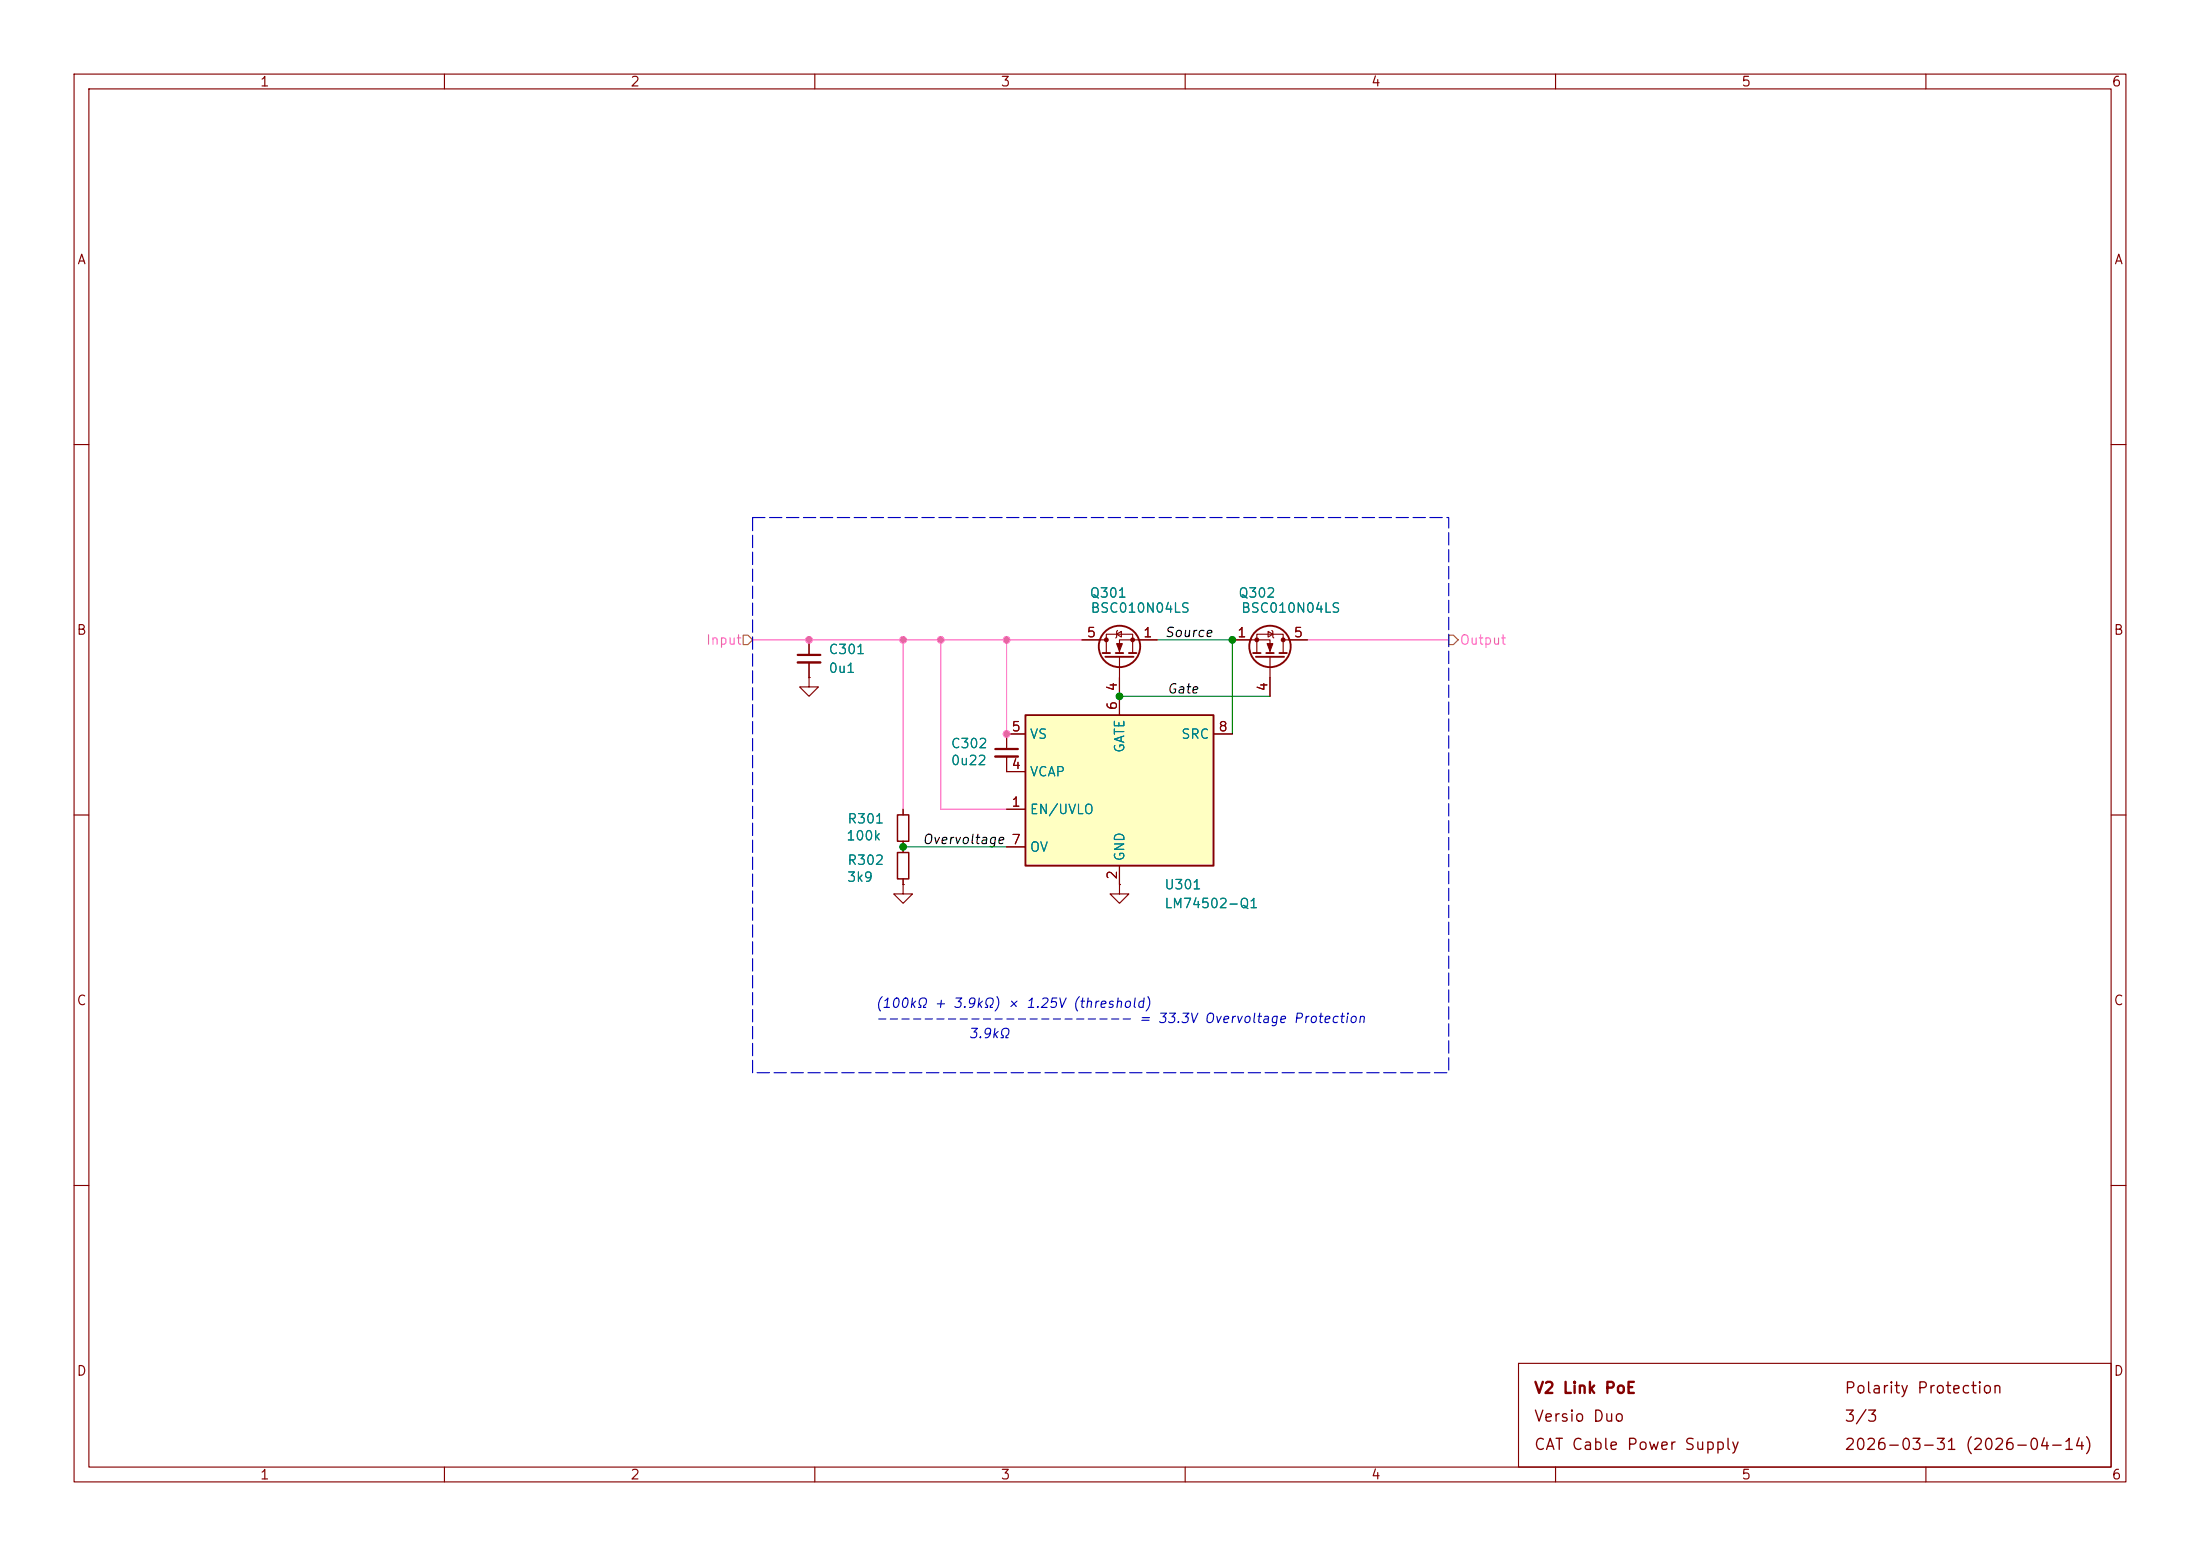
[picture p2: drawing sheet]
<svg xmlns="http://www.w3.org/2000/svg" width="297mm" height="210mm" viewBox="0 0 297 210" stroke-linecap="round" stroke-linejoin="round" font-family="sans-serif">
<g fill="none" stroke="#840000" stroke-width=".15">
<path d="M10 10h277v190h-277zM12 12h273v186h-273zM60 10v2M110 10v2M160 10v2M210 10v2M260 10v2M10 60h2M285 60h2M109.2 91.4v1.3h1.3l-1.3 1.3-1.3-1.3h1.3M109.2 91.4h.1M109.2 86.4v2"/>
<path d="M109.2 89.4v2M135.9 99.1v2M146 86.4h3.4M149.4 88.1v-2.5h3.5v2.5M150.7 85.6l.7-.4v.8zM150.9 85.1l-.2 .1v.8l-.1 .1M151.1 88.6v5.4M156.2 86.4h-5.1v1.7M166.4 86.4h5v1.7M169.7 88.1v-2.5h3.5v2.5M171.2 85.2l.6 .4-.6 .4zM171.4 88.6v5.4"/>
<path d="M171.7 85.1l.1 .1v.8l.2 .1M173.2 86.4h3.3M10 110h2M121.9 119.4v1.3h1.3l-1.3 1.2-1.3-1.2h1.3M121.9 119.4h.1M121.9 109.2v.8M121.9 113.5v1.6M121.9 118.6v.8M135.9 102.1v2M151.1 119.4v1.3h1.3l-1.3 1.2-1.2-1.2h1.2M151.1 119.4h.1M285 110h2"/>
<path d="M10 160h2M285 160h2M60 198v2M110 198v2M160 198v2M205 184h80v14h-80zM210 198v2M260 198v2"/>
</g>
<path d="M107.7 88.4h3M134.4 101.1h3" fill="none" stroke="#840000" stroke-width=".3"/>
<path d="M107.7 89.4h3M134.4 102.1h3" fill="none" stroke="#840000" stroke-width=".33"/>
<path d="M121.2 115.1h1.5v3.5h-1.5zM121.2 110h1.5v3.5h-1.5z" fill="none" stroke="#840000" stroke-width=".2"/>
<g fill="none" stroke="#840000" stroke-width=".25">
<path d="M148.8 88.1h1.1M149.2 88.6h3.8M150.6 88.1h1M152.4 88.1h1M169.2 88.1h1M169.5 88.6h3.9M170.9 88.1h1.1M172.7 88.1h1"/>
<circle cx="151.1" cy="87.2" r="2.79"/>
<circle cx="171.4" cy="87.2" r="2.79"/>
</g>
<g fill="#840000" stroke="#840000" stroke-width=".15">
<path d="M150.7 86.9h.8l-.4 1z"/>
<path d="M171.1 86.9h.7l-.4 1z"/>
<circle cx="149.4" cy="86.4" r=".25"/>
<circle cx="152.9" cy="86.4" r=".25"/>
<circle cx="173.2" cy="86.4" r=".25"/>
<circle cx="169.7" cy="86.4" r=".25"/>
</g>
<path d="M138.4 96.5h25.4v20.3h-25.4z" fill="#ffffc2"/>
<path d="M138.4 96.5h25.4v20.3h-25.4z" fill="none" stroke="#840000" stroke-width=".25"/>
<g fill="none" stroke="#840000" stroke-width=".15">
<path d="M109.2 91.4h.1M109.2 86.4v2M109.2 89.4v2M138.4 99.1h-2.5v2M146 86.4h2.6M151.1 91.4v5.1M153.7 86.4h2.5M163.8 99.1h2.6M166.4 86.4h2.5M171.4 91.4v2.6M174 86.4h2.5M121.9 119.4h.1"/>
<path d="M121.9 109.2v.8M121.9 113.5v1.6M121.9 118.6v.8M135.9 109.2h2.5M135.9 102.1v2h2.5M135.9 114.3h2.5M151.1 119.4h.1M151.1 116.8v2.6"/>
</g>
<path d="M100.3 85.7h.7l.6 .7-.6 .6h-.7zM195.6 85.7h.6l.6 .7-.6 .6h-.6z" fill="none" stroke="#848400" stroke-width=".15"/>
<path d="M101.6 86.4h44.4M121.9 86.4v22.8M127 86.4v22.8h8.9M135.9 86.4v12.7M176.5 86.4h19.1" fill="none" stroke="#ff5cbb" stroke-width=".15"/>
<path d="M151.1 94h20.3M156.2 86.4h10.2v12.7M121.9 114.3h14" fill="none" stroke="#008400" stroke-width=".15"/>
<path d="M101.6 69.9h94v74.9h-94z" fill="none" stroke="#0000c2" stroke-width=".15" stroke-dasharray="1.7 .6"/>
<g fill="#ff5cbb" stroke="#ff5cbb" stroke-width=".14">
<circle cx="109.2" cy="86.4" r=".46"/>
<circle cx="121.9" cy="86.4" r=".46"/>
<circle cx="135.9" cy="86.4" r=".46"/>
<circle cx="127" cy="86.4" r=".46"/>
<circle cx="135.9" cy="99.1" r=".46"/>
</g>
<g fill="#008400" stroke="#008400" stroke-width=".14">
<circle cx="166.4" cy="86.4" r=".46"/>
<circle cx="121.9" cy="114.3" r=".46"/>
<circle cx="151.1" cy="94" r=".46"/>
</g>
<g font-size="1.5" fill="#840000">
<text x="207" y="188.5">V2 Link PoE</text>
<text x="248.9" y="188.5">Polarity Protection</text>
<text x="207" y="192.3">Versio Duo</text>
<text x="207" y="196.1">CAT Cable Power Supply</text>
<text x="248.9" y="196.1">2026-03-31 (2026-04-14)</text>
<text x="248.9" y="192.3">3/3</text>
</g>
<g font-size="1.3" fill="#840000">
<text x="35" y="12">1</text>
<text x="85" y="12">2</text>
<text x="135" y="12">3</text>
<text x="185" y="12">4</text>
<text x="235" y="12">5</text>
<text x="285" y="12">6</text>
<text x="10.3" y="36">A</text>
<text x="285.3" y="36">A</text>
<text x="10.3" y="86">B</text>
<text x="146.6" y="86.3">5</text>
<text x="154.2" y="86.3">1</text>
<text x="166.9" y="86.3">1</text>
<text x="174.6" y="86.3">5</text>
<text x="285.3" y="86">B</text>
<text x="151.1" y="96" transform="rotate(-90 151.1 96)">6</text>
<text x="151.1" y="93.4" transform="rotate(-90 151.1 93.4)">4</text>
<text x="171.4" y="93.4" transform="rotate(-90 171.4 93.4)">4</text>
<text x="136.5" y="99">5</text>
<text x="164.4" y="99">8</text>
<text x="136.5" y="104.1">4</text>
<text x="136.5" y="109.2">1</text>
<text x="136.5" y="114.3">7</text>
<text x="151.1" y="118.8" transform="rotate(-90 151.1 118.8)">2</text>
<text x="10.3" y="136">C</text>
<text x="285.3" y="136">C</text>
<text x="10.3" y="186">D</text>
<text x="285.3" y="186">D</text>
<text x="35" y="200">1</text>
<text x="85" y="200">2</text>
<text x="135" y="200">3</text>
<text x="185" y="200">4</text>
<text x="235" y="200">5</text>
<text x="285" y="200">6</text>
</g>
<g font-size="1.3" fill="#008484">
<text x="147" y="81">Q301</text>
<text x="147.1" y="83">BSC010N04LS</text>
<text x="167.1" y="81">Q302</text>
<text x="167.5" y="83">BSC010N04LS</text>
<text x="111.8" y="88.6">C301</text>
<text x="111.8" y="91.1">0u1</text>
<text x="128.3" y="101.3">C302</text>
<text x="138.9" y="100">VS</text>
<text x="152.1" y="101.7" transform="rotate(-90 152.1 101.7)">GATE</text>
<text x="159.4" y="100">SRC</text>
<text x="128.3" y="103.6">0u22</text>
<text x="138.9" y="105.1">VCAP</text>
<text x="114.2" y="113.7">100k</text>
<text x="114.3" y="111.5">R301</text>
<text x="138.9" y="110.2">EN/UVLO</text>
<text x="114.3" y="119.3">3k9</text>
<text x="114.3" y="117">R302</text>
<text x="138.9" y="115.3">OV</text>
<text x="152.1" y="116.3" transform="rotate(-90 152.1 116.3)">GND</text>
<text x="157.1" y="120.4">U301</text>
<text x="157.1" y="122.9">LM74502-Q1</text>
</g>
<g font-size="1.3" fill="#ff5cbb">
<text x="95.2" y="87.3">Input</text>
<text x="197" y="87.3">Output</text>
</g>
<g font-size="1.3">
<text x="157.1" y="86.3">Source</text>
<text x="157.5" y="93.9">Gate</text>
<text x="124.4" y="114.2">Overvoltage 7</text>
</g>
<g font-size="1.3" fill="#0000c2">
<text x="118.1" y="136.4">(100kΩ + 3.9kΩ) × 1.25V (threshold)</text>
<text x="118.1" y="138.4">---------------------- = 33.3V Overvoltage Protection</text>
<text x="130.7" y="140.4">3.9kΩ</text>
</g>
</svg>
